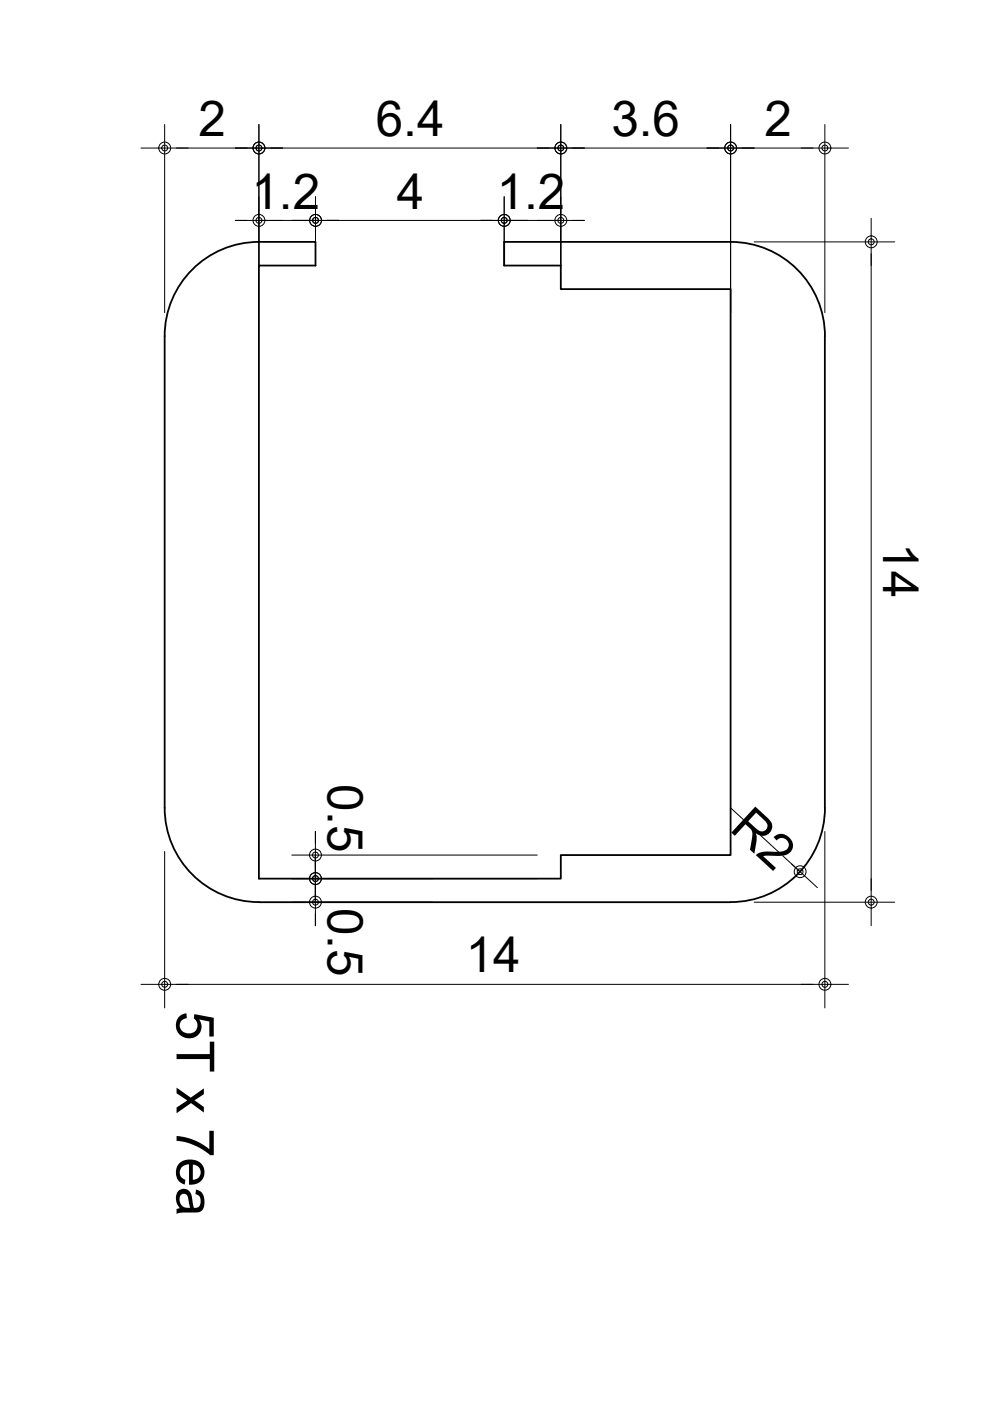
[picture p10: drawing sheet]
<svg xmlns="http://www.w3.org/2000/svg" width="210mm" height="297mm" viewBox="0 0 210 297" stroke-linecap="round" stroke-linejoin="round" font-family="sans-serif">
<!-- layer: MAIN -->
<path d="M154.9 51.3h-48v5h12v5h36v120h-36v5h-64v-130h12v-5h-12a20 20 0 0 0-20 20v100a20 20 0 0 0 20 20M154.9 51.3a20 20 0 0 1 20 20M174.9 71.3v100M174.9 171.3a20 20 0 0 1-20 20M54.9 191.3h100" fill="none" stroke="#000" stroke-width=".38"/>
<!-- layer: AA-AXIS-DIMS -->
<g fill="none" stroke="#000" stroke-width=".21">
<path d="M34.9 26.4v39.9M37.4 31.4h15M54.9 26.4v29.9M57.4 31.4h59M118.9 26.4v29.9M121.4 31.4h31M154.9 26.4v39.9M157.4 31.4h15M174.9 26.4v39.9M49.9 46.7h2.5M54.9 46.7h12M66.9 41.7v14.6"/>
<path d="M69.4 46.7h35M106.9 41.7v14.6M106.9 46.7h12M121.4 46.7h2.5M159.9 51.3h29.8M184.7 53.8v135M66.9 176.3v2.5M154.9 171.3l10.6 9.7M174.9 176.3v37.4M34.9 180.5v33.2M61.9 191.3h29.8M61.9 181.3h52"/>
<path d="M61.9 186.3h52M66.9 181.3v10M66.9 193.8v2.5M159.9 191.3h29.8M167.8 183.1l1.8 1.7M37.4 208.7h135"/>
</g>
<!-- layer: 0 -->
<g fill="none" stroke="#000" stroke-width=".21">
<path d="M29.9 31.4h10M49.9 31.4h10M113.9 31.4h10M149.9 31.4h10M169.9 31.4h10M49.9 46.7h10M61.9 46.7h10M101.9 46.7h10M113.9 46.7h10M184.7 46.3v10M66.9 176.3v20M166 181.4l7.3 6.8"/>
<path d="M184.7 186.3v10M29.9 208.7h10M169.9 208.7h10"/>
<circle cx="34.9" cy="31.4" r=".62"/>
<circle cx="34.9" cy="31.4" r="1.26"/>
<circle cx="54.9" cy="31.4" r="1.26"/>
<circle cx="54.9" cy="31.4" r=".62"/>
<circle cx="118.9" cy="31.4" r="1.26"/>
<circle cx="118.9" cy="31.4" r=".62"/>
<circle cx="154.9" cy="31.4" r="1.26"/>
<circle cx="154.9" cy="31.4" r=".62"/>
<circle cx="174.9" cy="31.4" r="1.26"/>
<circle cx="174.9" cy="31.4" r=".62"/>
<circle cx="54.9" cy="46.7" r="1.26"/>
<circle cx="54.9" cy="46.7" r=".62"/>
<circle cx="66.9" cy="46.7" r=".62"/>
<circle cx="66.9" cy="46.7" r="1.26"/>
<circle cx="106.9" cy="46.7" r="1.26"/>
<circle cx="106.9" cy="46.7" r=".62"/>
<circle cx="118.9" cy="46.7" r=".62"/>
<circle cx="118.9" cy="46.7" r="1.26"/>
<circle cx="184.7" cy="51.3" r="1.26"/>
<circle cx="184.7" cy="51.3" r=".62"/>
<circle cx="66.9" cy="186.3" r="1.26"/>
<circle cx="66.9" cy="191.3" r="1.26"/>
<circle cx="66.9" cy="186.3" r=".62"/>
<circle cx="66.9" cy="191.3" r=".62"/>
<circle cx="66.9" cy="181.3" r=".62"/>
<circle cx="66.9" cy="181.3" r="1.26"/>
<circle cx="169.6" cy="184.8" r="1.26"/>
<circle cx="169.6" cy="184.8" r=".62"/>
<circle cx="184.7" cy="191.3" r=".62"/>
<circle cx="184.7" cy="191.3" r="1.26"/>
<circle cx="34.9" cy="208.7" r=".62"/>
<circle cx="34.9" cy="208.7" r="1.26"/>
<circle cx="174.9" cy="208.7" r="1.26"/>
<circle cx="174.9" cy="208.7" r=".62"/>
</g>
<text font-size="11.2" x="37.4" y="214.4" transform="rotate(90 37.4 214.4)">5T x 7ea</text>
<g font-size="10.5">
<text x="42.1" y="28.9">2</text>
<text x="79.7" y="28.7">6.4</text>
<text x="129.6" y="28.7">3.6</text>
<text x="162.1" y="28.9">2</text>
<text x="53.3" y="44.2">1.2</text>
<text x="84.2" y="44.2">4</text>
<text x="105.3" y="44.2">1.2</text>
<text x="187.2" y="115.1" transform="rotate(90 187.2 115.1)">14</text>
<text x="69.5" y="166.2" transform="rotate(90 69.5 166.2)">0.5</text>
<text x="154.5" y="176" transform="rotate(43 154.5 176)">R2</text>
<text x="69.5" y="192.5" transform="rotate(90 69.5 192.5)">0.5</text>
<text x="98.7" y="206.2">14</text>
</g>
</svg>
